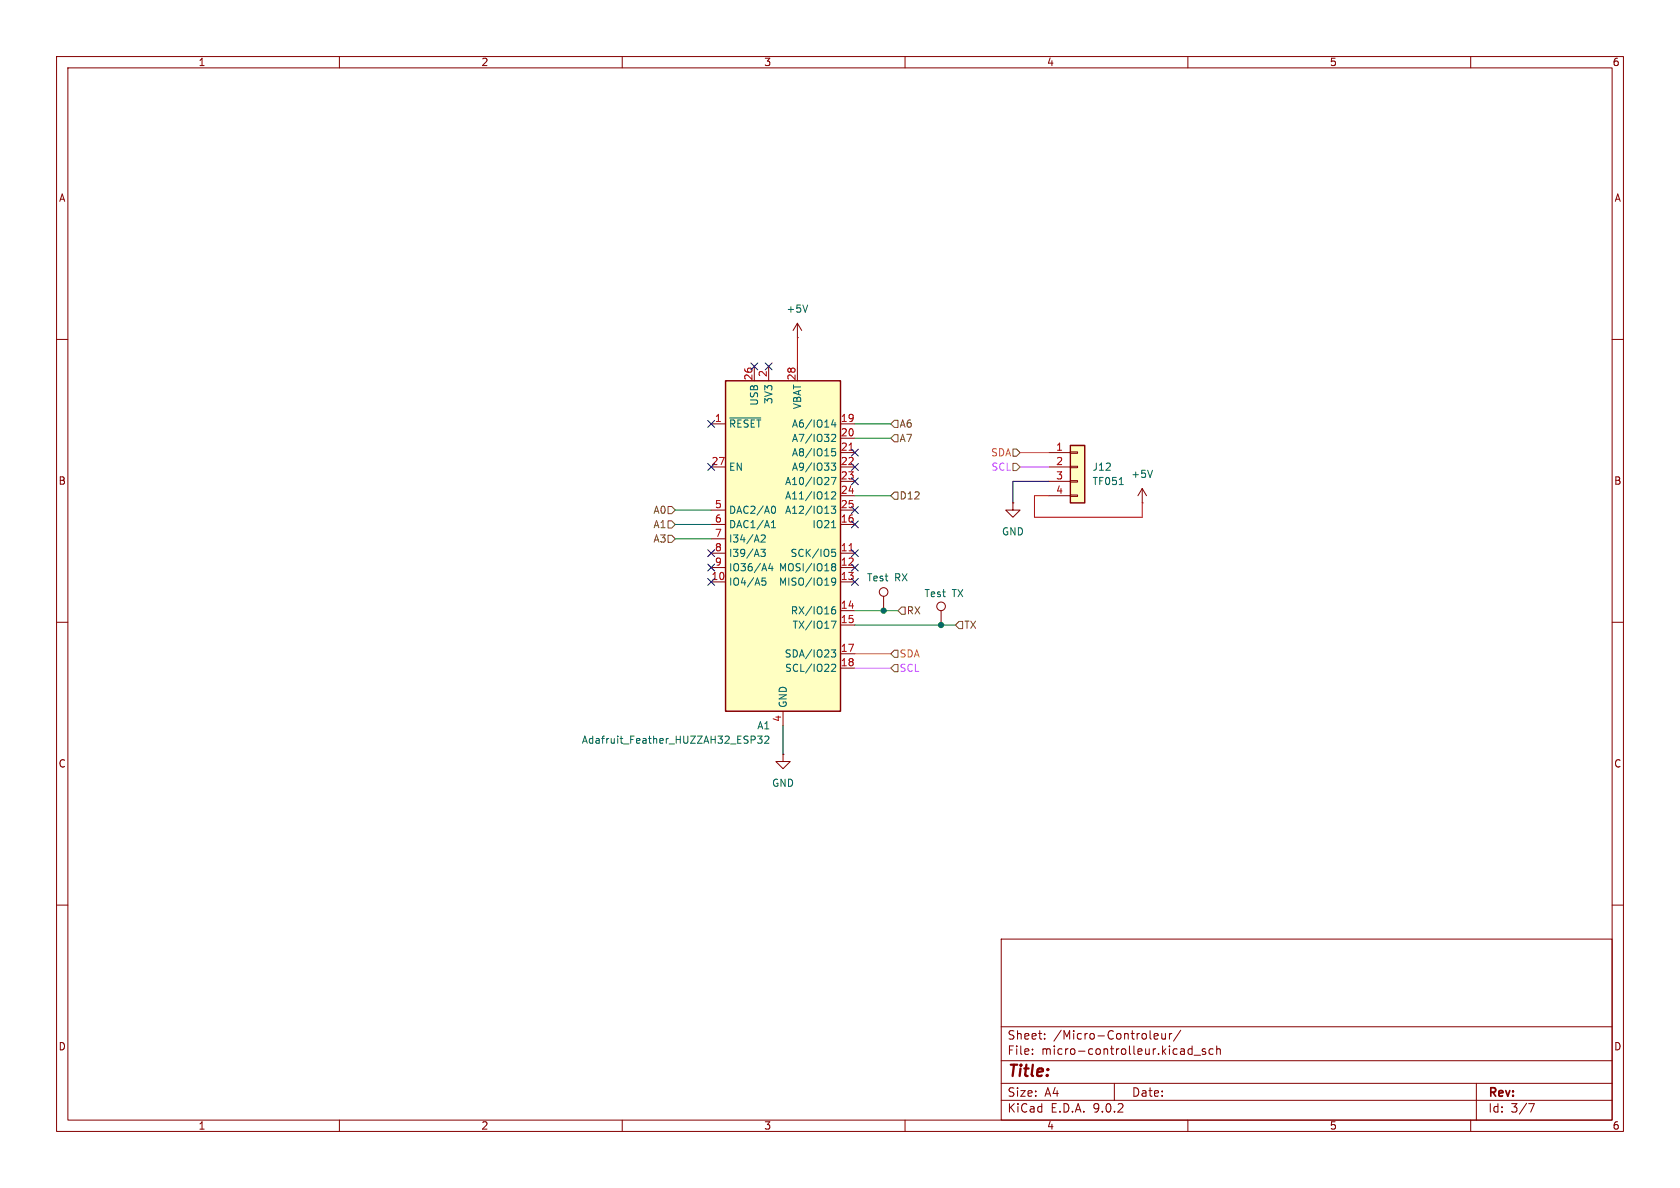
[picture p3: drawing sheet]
<svg xmlns="http://www.w3.org/2000/svg" width="297mm" height="210mm" viewBox="0 0 297 210" stroke-linecap="round" stroke-linejoin="round" font-family="sans-serif">
<g fill="none" stroke="#840000" stroke-width=".18">
<path d="M10 10h277v190h-277zM12 12h273v186h-273zM60 10v2M110 10v2M160 10v2M210 10v2M260 10v2M10 60h2M285 60h2M179.1 88.9v1.3h1.2l-1.2 1.2-1.3-1.2h1.3M179.1 88.9h.1M10 110h2"/>
<path d="M285 110h2M10 160h2M177 166h108v32h-108zM285 160h2M60 198v2M110 198v2M160 198v2M177 194.5h108M177 191.5h108M177 187.5h108M177 181.5h108M182.5 186.3v.1"/>
<path d="M182.5 185.5v.1M184.7 183.6v.1M184.7 182.8v.1M197 191.5v3M204 183.2l.7-.1v-.3l-.5-.1-.2 .2 .1 .7h.6M205.4 182.7l.1 .9 .3 .1 .2-.1M206 182.7v1M206.7 182.7v1M207.2 182.7l-.3 .1-.2 .2M208.7 182.1l-1.2 2M210 198v2M210.1 186.3l.2 .1 .4-.1"/>
<path d="M210.7 184.9v1.5M210.7 185.5l-.4-.1-.2 .1M211.1 186.5h1.1M213.1 185.5l-.4-.1-.2 .2 .1 .2 .5 .2v.3h-.6M214.5 185.5l-.5-.1-.3 .3v.4l.2 .2h.6M215.1 185.5l.2-.1 .4 .1v.9M215.1 184.9v1.5M260 198v2M261 191.5v6.5M270.2 195.1h1l-.6 1.5"/>
</g>
<path d="M128.3 67.3h20.3v58.4h-20.3z" fill="#ffffc2"/>
<path d="M128.3 67.3h20.3v58.4h-20.3z" fill="none" stroke="#840000" stroke-width=".25"/>
<g fill="none" stroke="#840000" stroke-width=".18">
<path d="M141 59.7h.1M141 57.2v2.5M141 57.2l.7 1.2M141 57.2l-.8 1.2M125.7 74.9h2.6M133.3 64.8v2.5M135.9 64.8v2.5M141 64.8v2.5M148.6 74.9h2.5M148.6 77.5h2.5M125.7 82.6h2.6M125.7 90.2h2.6"/>
<path d="M125.7 92.7h2.6M125.7 97.8h2.6M125.7 95.3h2.6M148.6 80h2.5M148.6 82.6h2.5M148.6 85.1h2.5M148.6 87.6h2.5M148.6 90.2h2.5M148.6 92.7h2.5M148.6 97.8h2.5M201.9 88.9h.1M201.9 86.4l-.7 1.2"/>
<path d="M201.9 86.4l.8 1.2M201.9 86.4v2.5M125.7 100.3h2.6M125.7 102.9h2.6M148.6 100.3h2.5M148.6 102.9h2.5M148.6 108h2.5M148.6 110.5h2.5M148.6 115.6h2.5M148.6 118.1h2.5M166.4 108v2.5M138.4 133.4v1.2h-1.2l1.2 1.3 1.3-1.3h-1.3"/>
<path d="M138.4 133.4h.1M138.4 125.7v2.6"/>
<circle cx="166.4" cy="107.2" r=".76"/>
</g>
<g fill="none" stroke="#006464" stroke-width=".18">
<path d="M142.8 53.9l-.4 1.3M129 73.9h5.5M147 76.9l.5-.1 .2 .3-.7 .9h.7M147.3 74.2l-.3 .9h.8M147.6 74.7v.8M147.7 79.3h-.6l-.1 .6 .2-.1 .4 .1 .1 .1v.5l-.2 .1-.5-.1M134.5 97.1h.8l-.4 .5 .3 .1v.5l-.2 .2-.5-.2M134.6 94.7l.4-.1 .3 .3-.8 .9h.8M136.2 99.6l-.3 .9h.8M136.4 92.4l.3-.4v1.3M136.4 93.3h.7M136.7 89.5a.68 .68 0 0 1 .4 .6 .68 .68 0 0 1-.4 .6"/>
<path d="M147 81.9h.7l-.4 .4 .4 .2v.5l-.2 .1-.5-.1M147 89.5h.7l-.4 .5 .4 .1v.5l-.2 .1-.5-.1M147 84.4h.8l-.5 1.3M147 87.1l.5-.2 .2 .4-.7 .9h.7M147 93.3h.7M147.1 97.6h.4l.2 .2-.1 .5h-.5M147.1 97.1h.6M203.7 83.1l-.4 1.3M134.7 102.7h.5l.2 .2-.1 .5h-.6M134.7 102.2h.6M136.5 100.1v.8M147 114.9h.7l-.4 .5 .4 .1v.4l-.2 .2h-.4"/>
<path d="M147 109.8h.8l-.5 1.3M147 108l.3-.3h.2l.2 .3v.3l-.2 .2h-.4l-.1-.2M147 117.5l.5-.1 .2 .4-.7 .9h.7M147.3 100.2l-.3-.3 .3-.3h.2l.2 .3-.2 .3M147.3 100.2l-.3 .2 .1 .4 .2 .1 .3-.1 .1-.1v-.3l-.2-.2M147.3 100.2h.2M147.6 107.3h-.3l-.3 .5M147.7 102.7l-.2 .3-.4-.1-.1-.2 .1-.5h.4l.2 .1a.84 .84 0 0 1-.3 1.1h-.3M132.8 130.1h.5l.2 .3-.1 .3-.6 .1M133.9 130.1h.8l-.4 .5 .4 .1v.6l-.2 .1-.6-.1M135.2 130.2l.5-.1 .2 .4-.8 .9h.8"/>
</g>
<path d="M150.1 79.6h.7M150.1 97.4h.7" fill="none" stroke="#a90000" stroke-width=".18"/>
<path d="M189.2 78.7h2.6v10.2h-2.6z" fill="#ffffc2"/>
<path d="M189.2 78.7h2.6v10.2h-2.6z" fill="none" stroke="#840000" stroke-width=".25"/>
<g fill="none" stroke="#840000" stroke-width=".18">
<path d="M189.2 79.9h1.3v.2h-1.3zM185.4 80h3.8M185.4 82.6h3.8M185.4 85.1h3.8M185.4 87.6h3.8M189.2 82.4h1.3v.3h-1.3zM189.2 85h1.3v.2h-1.3zM189.2 87.5h1.3v.3h-1.3zM156.2 105.4v2.6"/>
<circle cx="156.2" cy="104.6" r=".76"/>
</g>
<path d="M197.9 85.7h.7" fill="none" stroke="#006464" stroke-width=".18"/>
<path d="M157.5 77.5l.6-.7h.6v1.3h-.6zM158.1 74.3h.6v1.3h-.6l-.6-.7zM179.1 79.4h.6l.6 .6-.6 .6h-.6zM118.1 94.6h.6l.7 .7-.7 .6h-.6zM118.1 89.5h.6l.7 .7-.7 .6h-.6zM118.1 92.1h.6l.7 .6-.7 .6h-.6zM158.1 87h.6v1.3h-.6l-.6-.7zM179.1 81.9h.6l.6 .7-.6 .6h-.6zM158.1 117.5h.6v1.2h-.6l-.6-.6zM158.1 114.9h.6v1.3h-.6l-.6-.6zM159.4 107.3h.6v1.3h-.6l-.7-.6zM169.5 109.9h.7v1.2h-.7l-.6-.6z" fill="none" stroke="#725600" stroke-width=".18"/>
<path d="M141 59.7v5.1M185.4 87.6h-2.5v3.8h19v-2.5" fill="none" stroke="#f30000" stroke-width=".18"/>
<path d="M151.1 77.5h6.4M151.1 74.9h6.4M119.4 92.7h6.3M119.4 90.2h6.3M119.4 95.3h6.3M151.1 87.6h6.4M151.1 108h7.6M151.1 110.5h17.8" fill="none" stroke="#009600" stroke-width=".18"/>
<path d="M180.3 80h5.1M151.1 115.6h6.4" fill="none" stroke="#ff7315" stroke-width=".18"/>
<path d="M185.4 85.1h-6.3v3.8M138.4 128.3v5.1" fill="none" stroke="#000" stroke-width=".18"/>
<path d="M180.3 82.6h5.1M151.1 118.1h6.4" fill="none" stroke="#cb5dff" stroke-width=".18"/>
<g fill="none" stroke="#000084" stroke-width=".18">
<path d="M125.1 74.3l1.2 1.2M126.3 74.3l-1.2 1.2M132.7 64.2l1.3 1.2M134 64.2l-1.3 1.2M135.3 64.2l1.2 1.2M136.5 64.2l-1.2 1.2M150.5 79.4l1.2 1.2M151.7 79.4l-1.2 1.2M125.1 99.7l1.2 1.2M125.1 81.9l1.2 1.3M125.1 97.2l1.2 1.2M126.3 99.7l-1.2 1.2"/>
<path d="M126.3 81.9l-1.2 1.3M126.3 97.2l-1.2 1.2M150.5 92.1l1.2 1.2M150.5 84.5l1.2 1.2M150.5 89.6l1.2 1.2M150.5 99.7l1.2 1.2M150.5 97.2l1.2 1.2M150.5 81.9l1.2 1.3M151.7 92.1l-1.2 1.2M151.7 84.5l-1.2 1.2M151.7 89.6l-1.2 1.2M151.7 99.7l-1.2 1.2"/>
<path d="M151.7 97.2l-1.2 1.2M151.7 81.9l-1.2 1.3M125.1 102.3l1.2 1.2M126.3 102.3l-1.2 1.2M150.5 102.3l1.2 1.2M151.7 102.3l-1.2 1.2"/>
</g>
<g fill="#009600" stroke="#009600" stroke-width=".18">
<circle cx="156.2" cy="108" r=".46"/>
<circle cx="166.4" cy="110.5" r=".46"/>
</g>
<text font-size="2.8" fill="#840000" x="178" y="190.9">Title:</text>
<g font-size="2.1" fill="#840000">
<text x="178" y="184">Sheet:</text>
<text x="186.2" y="184">/Micro-Controleur/</text>
<text x="178" y="186.7">File:</text>
<text x="184.1" y="186.7">micro-controlleur.kicad_sch</text>
<text x="178" y="196.9">KiCad</text>
<text x="178" y="194.1">Size:</text>
<text x="184.7" y="194.1">A4</text>
<text x="185.7" y="196.9">E.D.A.</text>
<text x="193.3" y="196.9">9.0.2</text>
<text x="200" y="194.1">Date:</text>
<text x="263" y="194.3">Rev:</text>
<text x="263" y="196.9">Id:</text>
<text x="267.1" y="196.9">3/7</text>
</g>
<g font-size="1.8" fill="#840000">
<text x="35" y="11.9">1</text>
<text x="85" y="11.9">2</text>
<text x="135" y="11.9">3</text>
<text x="185" y="11.9">4</text>
<text x="235" y="11.9">5</text>
<text x="285" y="11.9">6</text>
<text x="10.3" y="35.9">A</text>
<text x="285.3" y="35.9">A</text>
<text x="10.3" y="85.9">B</text>
<text x="285.3" y="85.9">B</text>
<text x="10.3" y="135.9">C</text>
<text x="285.3" y="135.9">C</text>
<text x="10.3" y="185.9">D</text>
<text x="285.3" y="185.9">D</text>
<text x="35" y="199.9">1</text>
<text x="85" y="199.9">2</text>
<text x="135" y="199.9">3</text>
<text x="185" y="199.9">4</text>
<text x="235" y="199.9">5</text>
<text x="285" y="199.9">6</text>
</g>
<g font-size="1.8" fill="#006464">
<text x="138.9" y="55.5">+5V</text>
<text x="134.2" y="71.8" transform="rotate(-90 134.2 71.8)">USB</text>
<text x="136.8" y="71.5" transform="rotate(-90 136.8 71.5)">3V3</text>
<text x="128.8" y="75.8">~{RESET}</text>
<text x="139.9" y="75.8">A6/IO14</text>
<text x="141.8" y="72.4" transform="rotate(-90 141.8 72.4)">VBAT</text>
<text x="128.8" y="83.4">EN</text>
<text x="139.9" y="78.3">A7/IO32</text>
<text x="139.9" y="80.9">A8/IO15</text>
<text x="139.9" y="83.4">A9/IO33</text>
<text x="193" y="83.4">J12</text>
<text x="138.7" y="86">A10/IO27</text>
<text x="138.7" y="88.5">A11/IO12</text>
<text x="193" y="86">TF051</text>
<text x="199.9" y="84.7">+5V</text>
<text x="128.8" y="91">DAC2/A0</text>
<text x="128.8" y="93.6">DAC1/A1</text>
<text x="138.7" y="91">A12/IO13</text>
<text x="143.5" y="93.6">IO21</text>
<text x="177" y="94.8">GND</text>
<text x="128.8" y="96.1">I34/A2</text>
<text x="128.8" y="98.7">I39/A3</text>
<text x="128.8" y="101.2">IO36/A4</text>
<text x="137.6" y="101.2">MOSI/IO18</text>
<text x="139.7" y="98.7">SCK/IO5</text>
<text x="128.8" y="103.7">IO4/A5</text>
<text x="137.6" y="103.7">MISO/IO19</text>
<text x="153.2" y="103">Test</text>
<text x="158.2" y="103">RX</text>
<text x="163.3" y="105.8">Test</text>
<text x="168.3" y="105.8">TX</text>
<text x="139.7" y="108.8">RX/IO16</text>
<text x="140" y="111.4">TX/IO17</text>
<text x="138.6" y="116.4">SDA/IO23</text>
<text x="138.7" y="119">SCL/IO22</text>
<text x="139.3" y="125.2" transform="rotate(-90 139.3 125.2)">GND</text>
<text x="102.8" y="131.7">Adafruit_Feather_HUZZAH32_ESP32</text>
<text x="133.8" y="129.1">A1</text>
<text x="136.4" y="139.3">GND</text>
</g>
<g font-size="1.8" fill="#a90000">
<text x="133.1" y="67.4" transform="rotate(-90 133.1 67.4)">26</text>
<text x="135.6" y="66.7" transform="rotate(-90 135.6 66.7)">2</text>
<text x="140.7" y="67.4" transform="rotate(-90 140.7 67.4)">28</text>
<text x="126.3" y="74.7">1</text>
<text x="148.5" y="74.7">19</text>
<text x="148.5" y="77.2">20</text>
<text x="125.7" y="82.3">27</text>
<text x="148.5" y="79.8">21</text>
<text x="148.5" y="82.3">22</text>
<text x="186.6" y="79.8">1</text>
<text x="186.6" y="82.3">2</text>
<text x="126.3" y="89.9">5</text>
<text x="148.5" y="84.8">23</text>
<text x="148.5" y="87.4">24</text>
<text x="148.5" y="89.9">25</text>
<text x="186.6" y="84.8">3</text>
<text x="186.6" y="87.4">4</text>
<text x="126.3" y="92.5">6</text>
<text x="126.3" y="95">7</text>
<text x="148.5" y="92.5">16</text>
<text x="126.3" y="97.5">8</text>
<text x="126.3" y="100.1">9</text>
<text x="148.5" y="97.5">11</text>
<text x="148.5" y="100.1">12</text>
<text x="125.7" y="102.6">10</text>
<text x="148.5" y="102.6">13</text>
<text x="148.5" y="107.7">14</text>
<text x="148.5" y="110.2">15</text>
<text x="148.5" y="115.3">17</text>
<text x="148.5" y="117.9">18</text>
<text x="138.2" y="127.7" transform="rotate(-90 138.2 127.7)">4</text>
</g>
<g font-size="1.8" fill="#725600">
<text x="158.9" y="75.8">A6</text>
<text x="158.9" y="78.3">A7</text>
<text x="158.9" y="88.5">D12</text>
<text x="115.4" y="91">A0</text>
<text x="115.4" y="93.6">A1</text>
<text x="115.4" y="96.1">A3</text>
<text x="160.2" y="108.8">RX</text>
<text x="170.4" y="111.4">TX</text>
</g>
<g font-size="1.8" fill="#ff7315">
<text x="175.1" y="80.9">SDA</text>
<text x="158.9" y="116.4">SDA</text>
</g>
<g font-size="1.8" fill="#cb5dff">
<text x="175.2" y="83.4">SCL</text>
<text x="158.9" y="119">SCL</text>
</g>
</svg>
